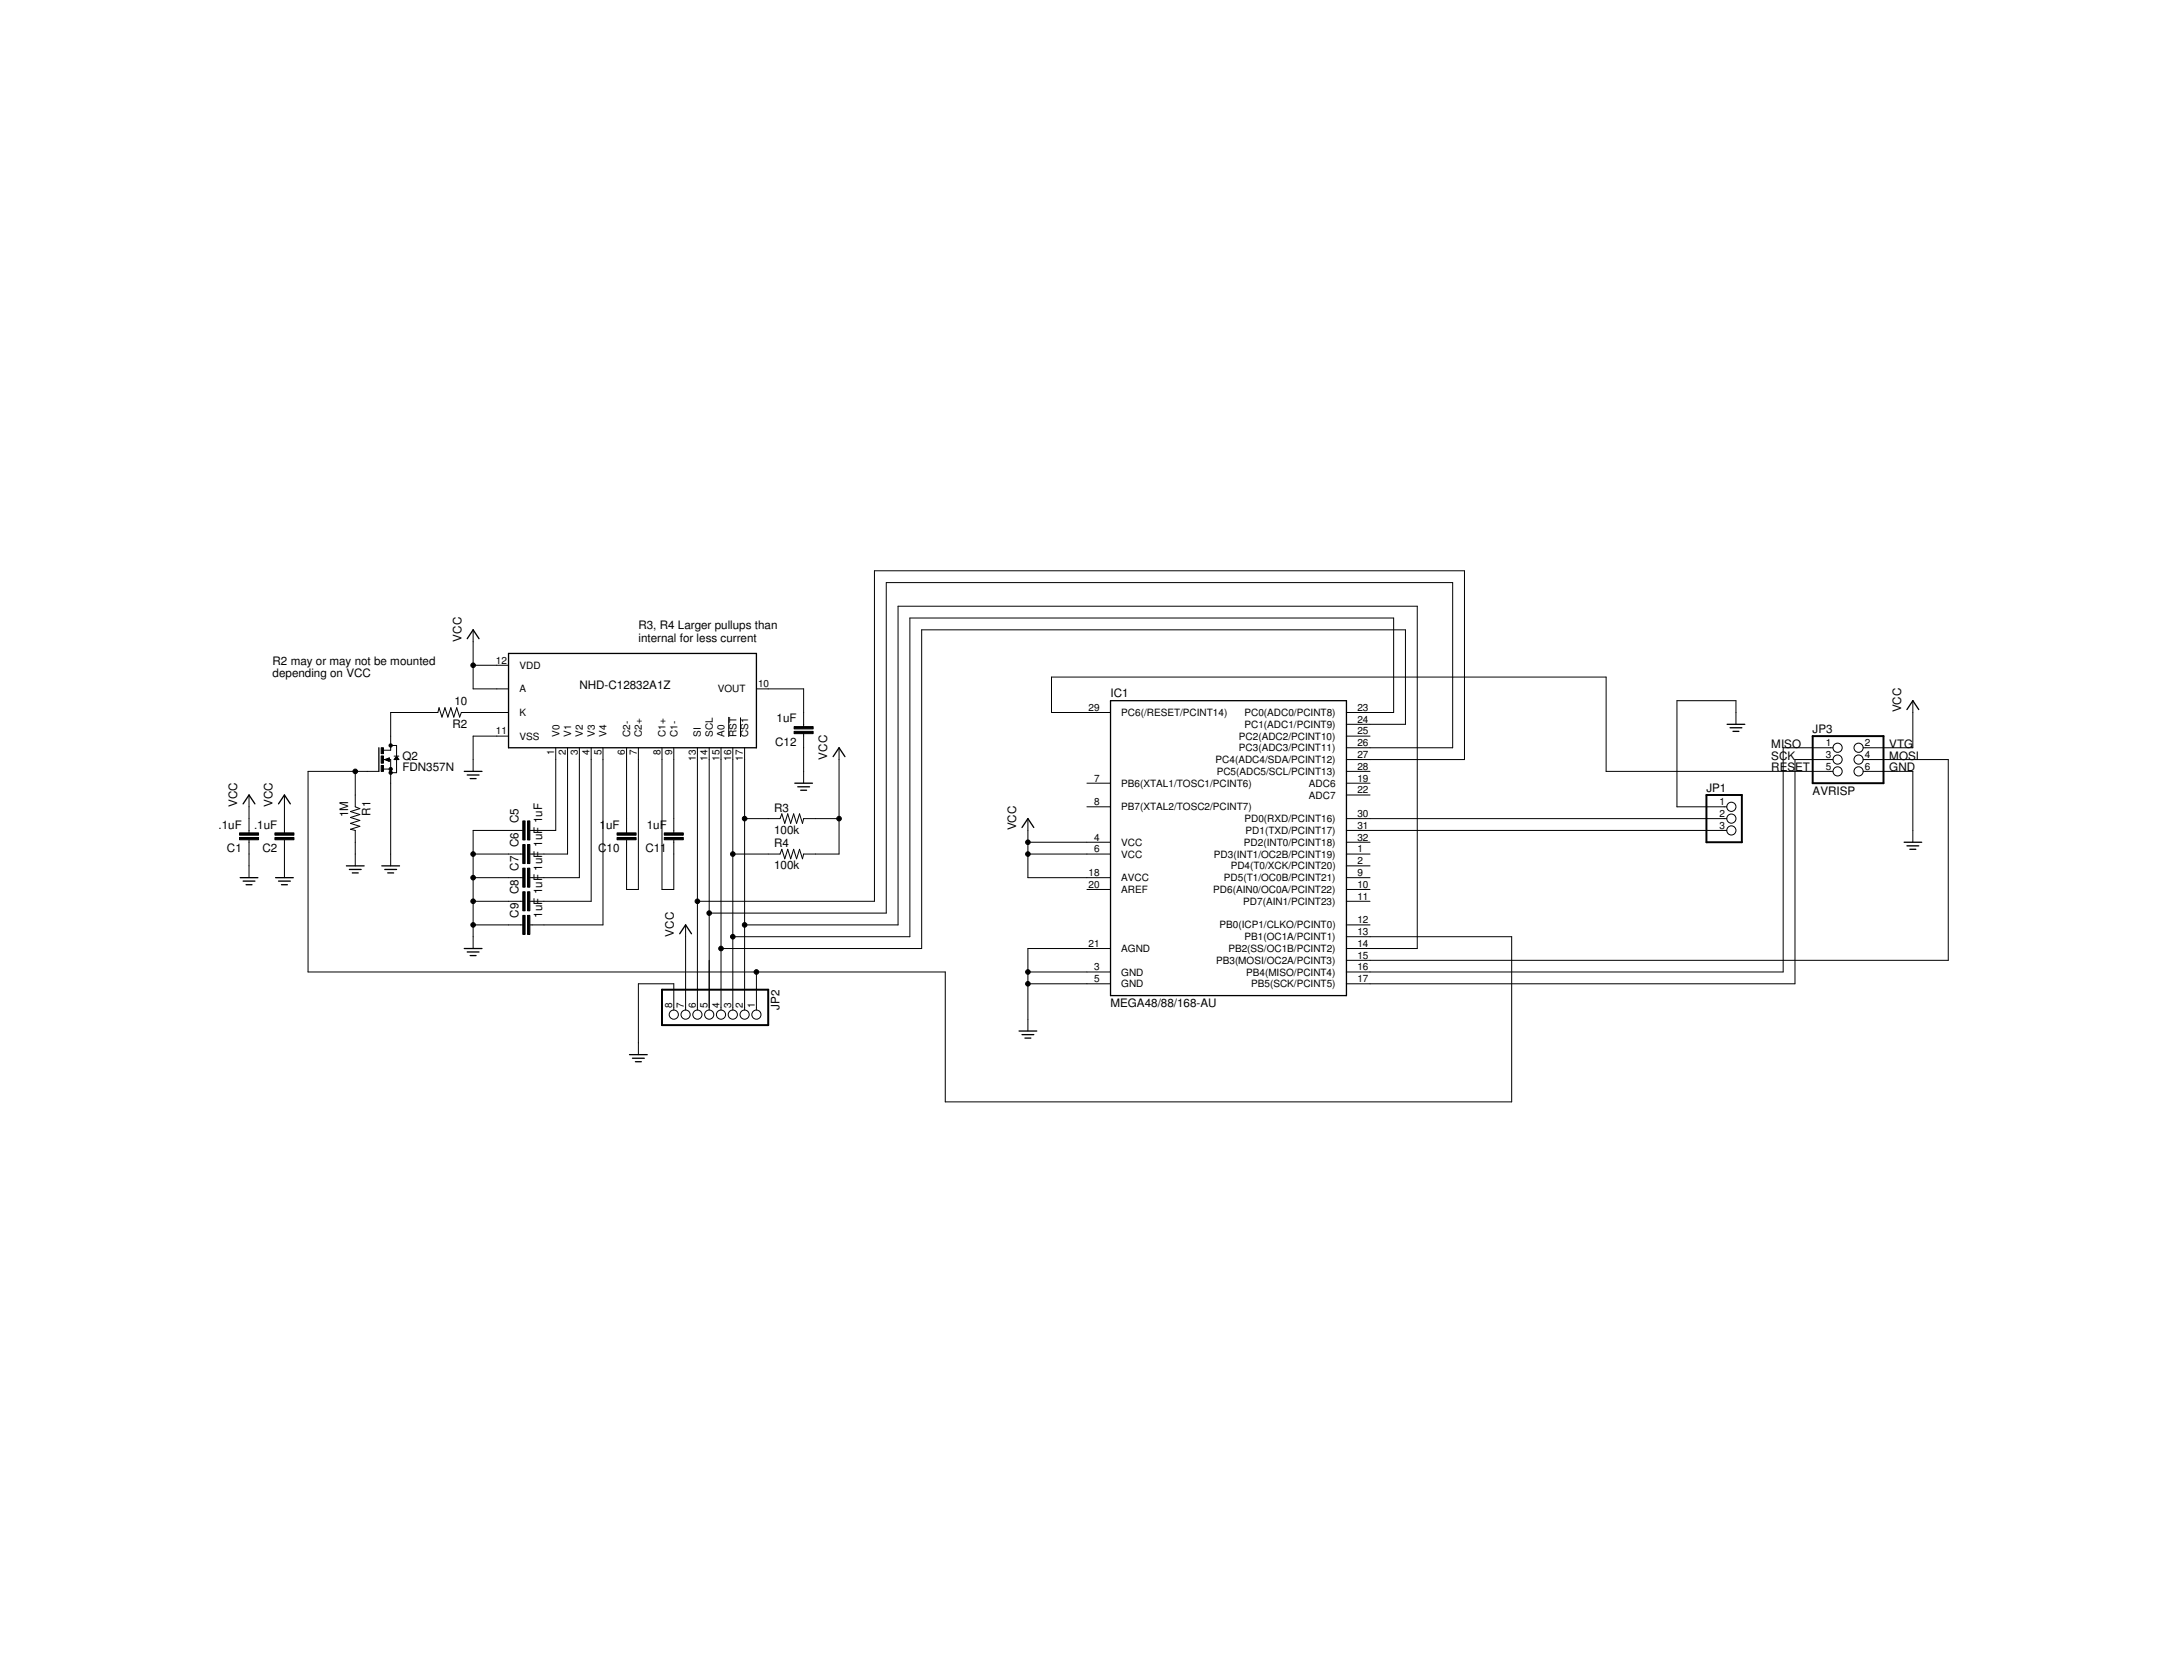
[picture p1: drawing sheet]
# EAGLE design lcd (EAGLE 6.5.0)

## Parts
C1  .1uF  C-EUC0603  [C0603]
C2  .1uF  C-EUC0603  [C0603]
C5  1uF  C-EUC0603  [C0603]
C6  1uF  C-EUC0603  [C0603]
C7  1uF  C-EUC0603  [C0603]
C8  1uF  C-EUC0603  [C0603]
C9  1uF  C-EUC0603  [C0603]
C10  1uF  C-EUC0603  [C0603]
C11  1uF  C-EUC0603  [C0603]
C12  1uF  C-EUC0603  [C0603]
IC1  MEGA48/88/168-AU  [TQFP32-08]
JP1  PINHD-1X3  [1X03]
JP2  PINHD-1X8  [1X08]
JP3  AVRISP  [2X03]
Q2  FDN357N  BSS123  [SOT23]
R1  1M  R-US_R0603  [R0603]
R2  10  R-US_R0603  [R0603]
R3  100k  R-US_R0603  [R0603]
R4  100k  R-US_R0603  [R0603]
U$1  NHD-C12832A1Z  [NHD-C12832A1Z]

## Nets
GND: C1.1 C2.1 C5.1 C6.1 C7.1 C8.1 C9.1 C12.1 IC1.3(GND) IC1.5(GND) IC1.21(AGND) JP1.1 JP2.8 JP3.6 Q2.2(S) R1.2 U$1.11(VSS)
N$1: IC1.29(PC6(/RESET/PCINT14)) JP3.5
N$3: IC1.14(PB2(SS/OC1B/PCINT2)) JP2.2 R3.1 U$1.17(!CS1)
N$4: IC1.23(PC0(ADC0/PCINT8)) JP2.3 R4.1 U$1.16(!RST)
N$5: IC1.26(PC3(ADC3/PCINT11)) JP2.5 U$1.14(SCL)
N$6: R2.1 U$1.K
N$8: IC1.24(PC1(ADC1/PCINT9)) JP2.4 U$1.15(A0)
N$9: C12.2 U$1.10(VOUT)
N$10: IC1.17(PB5(SCK/PCINT5)) JP3.3
N$11: IC1.16(PB4(MISO/PCINT4)) JP3.1
N$12: IC1.15(PB3(MOSI/OC2A/PCINT3)) JP3.4
N$13: IC1.30(PD0(RXD/PCINT16)) JP1.2
N$14: IC1.31(PD1(TXD/PCINT17)) JP1.3
N$15: IC1.27(PC4(ADC4/SDA/PCINT12)) JP2.6 U$1.13(SI)
N$18: IC1.13(PB1(OC1A/PCINT1)) JP2.1 Q2.1(G) R1.1
N$21: C5.2 U$1.1(V0)
N$22: Q2.3(D) R2.2
N$30: C6.2 U$1.2(V1)
N$31: C9.2 U$1.5(V4)
N$32: C7.2 U$1.3(V2)
N$33: C8.2 U$1.4(V3)
N$38: C11.1 U$1.8(C1+)
N$39: C10.2 U$1.6(C2-)
N$40: C10.1 U$1.7(C2+)
N$41: C11.2 U$1.9(C1-)
VCC: C1.2 C2.2 IC1.4(VCC) IC1.6(VCC) IC1.18(AVCC) JP2.7 JP3.2 R3.2 R4.2 U$1.12(VDD) U$1.A
Unconnected: IC1.1(PD3(INT1/OC2B/PCINT19)) IC1.2(PD4(T0/XCK/PCINT20)) IC1.7(PB6(XTAL1/TOSC1/PCINT6)) IC1.8(PB7(XTAL2/TOSC2/PCINT7)) IC1.9(PD5(T1/OC0B/PCINT21)) IC1.10(PD6(AIN0/OC0A/PCINT22)) IC1.11(PD7(AIN1/PCINT23)) IC1.12(PB0(ICP1/CLKO/PCINT0)) IC1.19(ADC6) IC1.20(AREF) IC1.22(ADC7) IC1.25(PC2(ADC2/PCINT10)) IC1.28(PC5(ADC5/SCL/PCINT13)) IC1.32(PD2(INT0/PCINT18))

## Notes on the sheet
- R3, R4 Larger pullups than 
  internal for less current
- R2 may or may not be mounted 
  depending on VCC
- NHD-C12832A1Z
